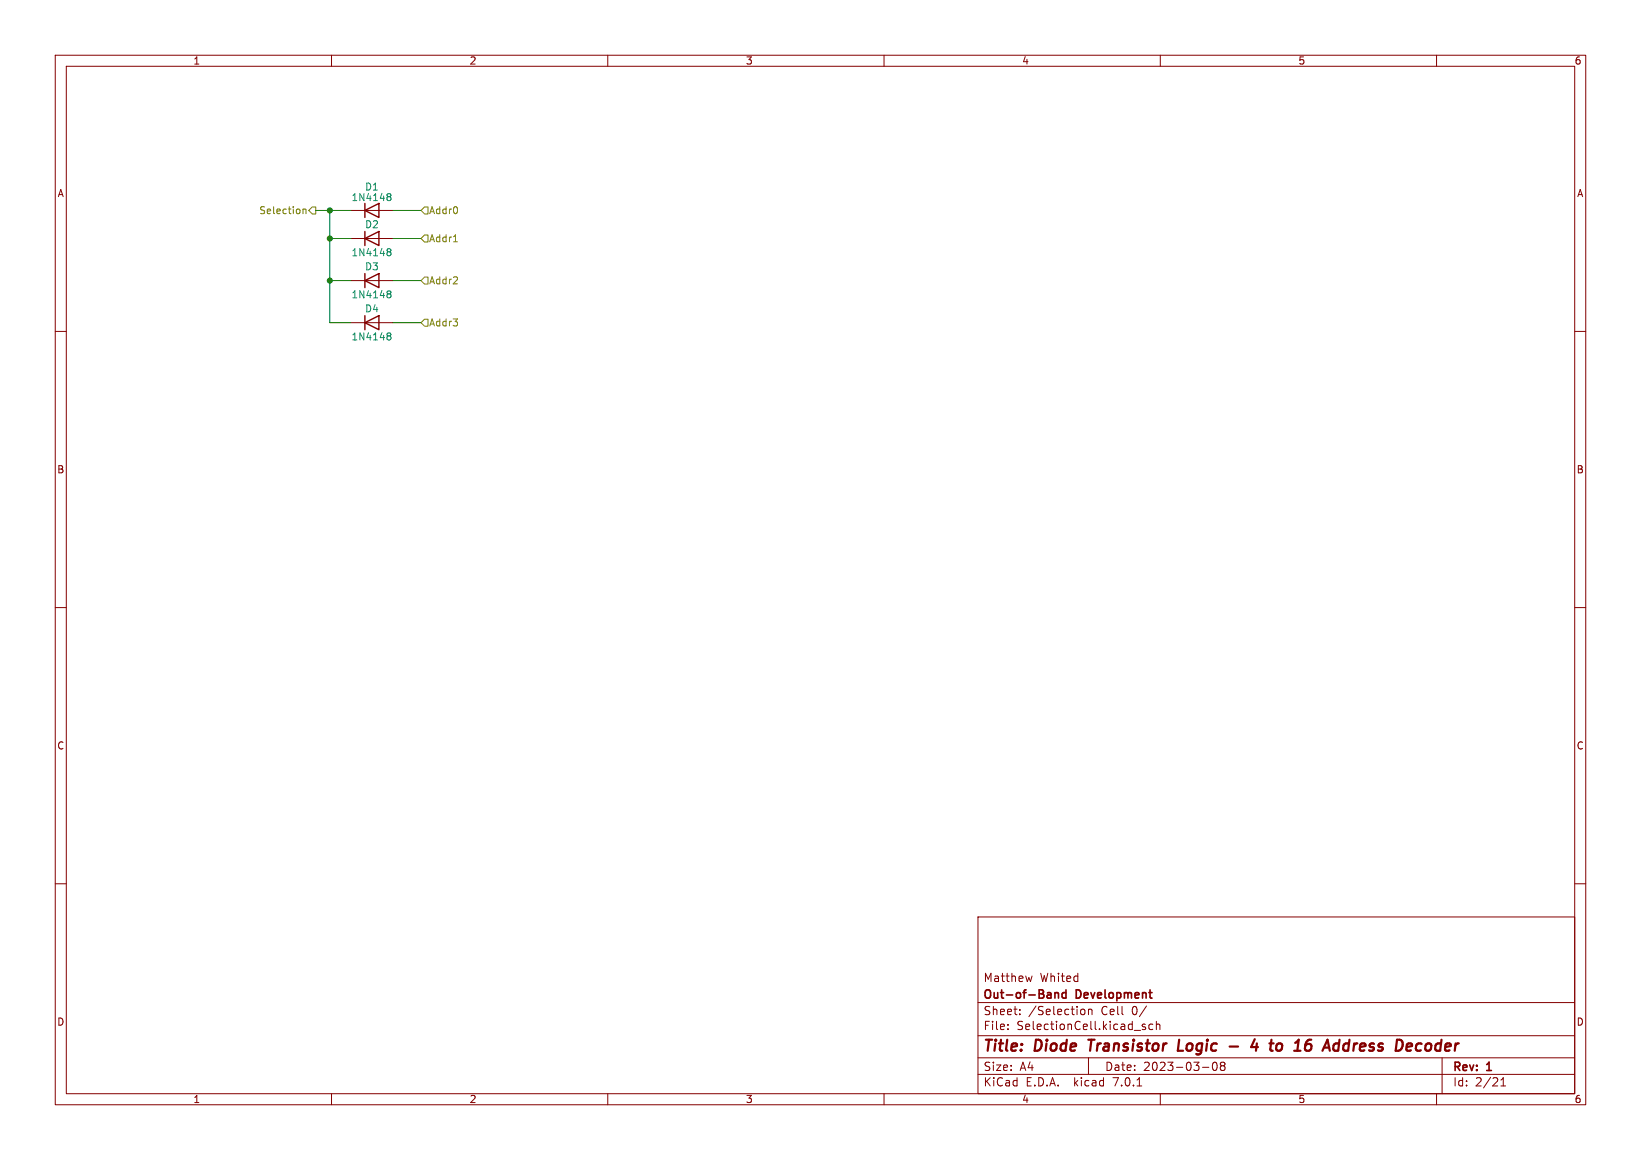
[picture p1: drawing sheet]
<svg xmlns="http://www.w3.org/2000/svg" width="297mm" height="210mm" viewBox="0 0 297 210" stroke-linecap="round" stroke-linejoin="round" font-family="sans-serif">
<g fill="none" stroke="#840000" stroke-width=".18">
<path d="M10 10h277v190h-277zM12 12h273v186h-273zM60 10v2M110 10v2M160 10v2M210 10v2M260 10v2M63.5 38.1h7.6M10 60h2M63.5 50.8h7.6M63.5 58.4h7.6M63.5 43.2h7.6"/>
<path d="M285 60h2M10 110h2M285 110h2M10 160h2M285 160h2M177 166h108v32h-108zM186.8 176.7l-.3 1M60 198v2M110 198v2M160 198v2M177 194.5h108M177 191.5h108"/>
<path d="M177 187.5h108M177 181.5h108M182.4 186.3v.1M182.4 185.5v.1M184.6 183.6v.1M184.6 182.8v.1M195.9 182.7l.3 .1 .2 .2-.1 .6-.4 .1M197 182.8l.2-.1 .4 .1v.9M197 182.7v1M197 191.5v3M205.8 196.6h.8M207.3 185.5l-.4-.1-.2 .2 .1 .2 .5 .2v.3h-.6"/>
<path d="M207.5 182.1l-1.3 2M208.6 185.5l-.4-.1-.3 .3v.4l.2 .2h.5M209.3 185.5l.2-.1 .4 .1v.9M209.3 184.9v1.5M210 198v2M217.6 193.2h1.2M219.6 192.4a1 1 0 0 0 .2 1.4 .81 .81 0 0 0 .6-.6 .81 .81 0 0 0-.3-.8M221 192.4l-.1 .3 .2 .2M221.1 192.9l-.2 .3v.5l.2 .1h.3l.3-.3-.1-.4-.2-.2M221.1 192.9h.3M221.6 192.4l.1 .3-.3 .2M260 198v2"/>
<path d="M261 191.5v6.5M271.6 196.6h.9M271.6 195.5l.5-.4v1.5"/>
</g>
<path d="M197 188.2h1.1M213.4 188.2l-.2 2h.9M222.5 189.5h1.6M227.1 188.1l-.7 1.5h1.3M227.5 188.9l-.2 1.3M231.5 188.9l.4 .1 .2 .3-.1 .6-.4 .3M236.7 189h.3l.3 .2v.7a.66 .66 0 0 1-.8 .3M237.3 188.2h-.4l-.3 .2M242.2 188.9l.1 .1M242.4 188.2l-.2 2M257.1 188.9a.66 .66 0 0 0-.8 .4v.7l.3 .2h.4" fill="none" stroke="#840000" stroke-width=".4"/>
<path d="M190.9 179.7v1M190.9 179.8l.2-.1 .4 .1 .1 .9M192.9 179.8l-.4-.1-.3 .3v.4l.2 .2h.5M192.9 179.2v1.5" fill="none" stroke="#840000" stroke-width=".3"/>
<path d="M66 38.1l2.6-1.3v2.6zM66 36.8v2.6M66 50.8l2.6-1.3v2.6zM66 58.4l2.6-1.2v2.5zM66 43.2l2.6-1.3v2.6zM66 41.9v2.6M66 49.5v2.6M66 57.2v2.5" fill="none" stroke="#840000" stroke-width=".25"/>
<path d="M70.3 35.1h.3l.2 .2-.3 .3M70.3 35.6h.2M70.5 35.6l.3 .2v.3l-.3 .2h-.2M70.3 52.7h.2l.3 .2-.3 .3M70.3 45h.2l.3 .3-.3 .3M70.3 53.2h.2M70.3 45.6h.2M70.5 45.6l.3 .2v.3l-.3 .2h-.2M70.5 53.2l.3 .2v.3l-.3 .2h-.2M70.3 60.3h.2l.3 .2-.3 .3M70.3 60.8h.2M70.5 60.8l.3 .3v.2l-.3 .2h-.2" fill="none" stroke="#008484" stroke-width=".18"/>
<path d="M54.8 37.8v.9M54.8 38l.2-.2 .3 .1 .1 .8M55.9 38.1l.6-.6h.6v1.2h-.6zM76.8 37.5h.7v1.2h-.7l-.6-.6zM76.8 57.8h.7v1.3h-.7l-.6-.7zM76.8 42.5h.7v1.3h-.7l-.6-.6zM76.8 50.2h.7v1.2h-.7l-.6-.6zM82.1 43.8h.7" fill="none" stroke="#848400" stroke-width=".18"/>
<path d="M57.1 38.1h6.4M59.7 38.1v20.3h3.8M71.1 38.1h5.1M59.7 50.8h3.8M59.7 43.2h3.8M71.1 58.4h5.1M71.1 50.8h5.1M71.1 43.2h5.1" fill="none" stroke="#008400" stroke-width=".18"/>
<g fill="#008400" stroke="#008400" stroke-width=".18">
<circle cx="59.7" cy="50.8" r=".46"/>
<circle cx="59.7" cy="43.2" r=".46"/>
<circle cx="59.7" cy="38.1" r=".46"/>
</g>
<g font-size="2.8" fill="#840000">
<text x="178" y="190.8">Title:</text>
<text x="187.4" y="190.8">Diode</text>
<text x="197.7" y="190.8">Transistor</text>
<text x="214.5" y="190.8">Logic</text>
<text x="229" y="190.8">4</text>
<text x="233" y="190.8">to</text>
<text x="238.1" y="190.8">16</text>
<text x="244" y="190.8">Address</text>
<text x="257.5" y="190.8">Decoder</text>
</g>
<g font-size="2.1" fill="#840000">
<text x="178" y="177.9">Matthew</text>
<text x="188.2" y="177.9">Whited</text>
<text x="178" y="183.9">Sheet:</text>
<text x="178" y="181.1">Out-of-Band</text>
<text x="186.2" y="183.9">/Selection</text>
<text x="194.9" y="181.1">Development</text>
<text x="199.3" y="183.9">Cell</text>
<text x="204.9" y="183.9">0/</text>
<text x="178" y="186.6">File:</text>
<text x="184" y="186.6">SelectionCell.kicad_sch</text>
<text x="178" y="196.8">KiCad</text>
<text x="178" y="194">Size:</text>
<text x="184.6" y="194">A4</text>
<text x="185.7" y="196.8">E.D.A.</text>
<text x="194.4" y="196.8">kicad</text>
<text x="200" y="194">Date:</text>
<text x="201.5" y="196.8">7.0.1</text>
<text x="206.9" y="194">2023-03-08</text>
<text x="263" y="194.2">Rev:</text>
<text x="263" y="196.8">Id:</text>
<text x="267" y="196.8">2/21</text>
<text x="269.2" y="194.2">1</text>
</g>
<g font-size="1.8" fill="#840000">
<text x="35" y="11.8">1</text>
<text x="85" y="11.8">2</text>
<text x="135" y="11.8">3</text>
<text x="185" y="11.8">4</text>
<text x="235" y="11.8">5</text>
<text x="285" y="11.8">6</text>
<text x="10.4" y="35.8">A</text>
<text x="285.4" y="35.8">A</text>
<text x="10.3" y="85.8">B</text>
<text x="285.3" y="85.8">B</text>
<text x="10.3" y="135.8">C</text>
<text x="285.3" y="135.8">C</text>
<text x="10.3" y="185.8">D</text>
<text x="285.3" y="185.8">D</text>
<text x="35" y="199.8">1</text>
<text x="85" y="199.8">2</text>
<text x="135" y="199.8">3</text>
<text x="185" y="199.8">4</text>
<text x="235" y="199.8">5</text>
<text x="285" y="199.8">6</text>
</g>
<g font-size="1.8" fill="#008484">
<text x="66" y="34.6">D1</text>
<text x="63.6" y="36.6">1N4148</text>
<text x="66" y="41.5">D2</text>
<text x="63.6" y="46.5">1N4148</text>
<text x="66" y="49.1">D3</text>
<text x="63.6" y="54.2">1N4148</text>
<text x="66" y="56.7">D4</text>
<text x="63.6" y="61.8">1N4148</text>
</g>
<g font-size="1.8" fill="#848400">
<text x="46.8" y="38.9">Selection</text>
<text x="77.7" y="38.9">Addr0</text>
<text x="77.7" y="44">Addr1</text>
<text x="77.7" y="51.6">Addr2</text>
<text x="77.7" y="59.2">Addr3</text>
</g>
</svg>
